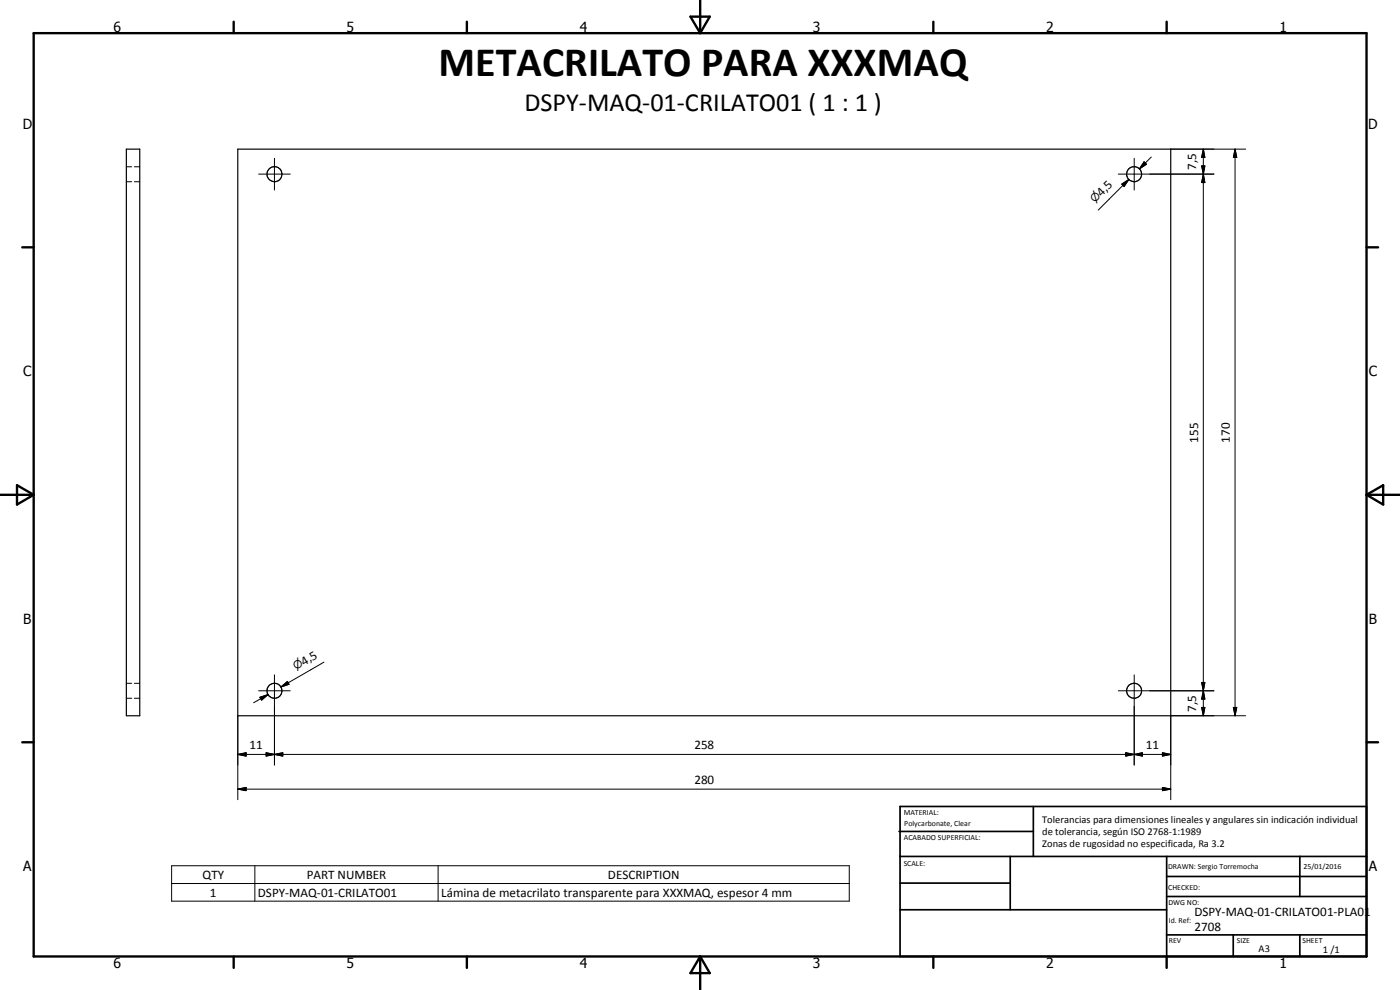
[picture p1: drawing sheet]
<svg xmlns="http://www.w3.org/2000/svg" width="420mm" height="297mm" viewBox="0 0 420 297" stroke-linecap="round" stroke-linejoin="round" font-family="sans-serif">
<g fill="none" stroke="#000" stroke-width=".35">
<path d="M37.9 44.7h4v170.1h-4zM71.4 44.7h280v170.1h-280z"/>
<circle cx="82.4" cy="52.3" r="2.24"/>
<circle cx="340.4" cy="52.3" r="2.26"/>
<circle cx="82.4" cy="207.3" r="2.25"/>
<circle cx="340.4" cy="207.3" r="2.25"/>
</g>
<g fill="none" stroke="#000" stroke-width=".3">
<path d="M37.9 54.5h1.6M37.9 50h1.6M40.3 54.5h1.6M40.3 50h1.6M77.6 52.2h9.5M82.4 47.5v9.5M335.6 52.2h28.7M336.7 55.2l2.1-1.4-1.5 2.2zM338.8 53.8l-9.2 9.2M340.4 47.5v9.5M343.4 48.6l.7 .7-2.1 1.4zM345.5 47.1l-3.5 3.6"/>
<path d="M351.4 44.7h22.4M360.6 49.8h1l-.5 2.4zM361.1 52.2l.5 2.6h-1zM361.1 44.7l.5 2.5h-1zM361.1 44.7v170.1M370.7 44.7l.5 2.5h-1zM370.7 44.7v170.1M97.2 198.7l-12.9 7.4M37.9 209.5h1.6M37.9 205h1.6M40.3 209.5h1.6M40.3 205h1.6"/>
<path d="M71.4 214.8v25.1M77.6 207.3h9.5M78 209.2l2.4-.8-1.9 1.7zM80.4 208.4l-4.3 2.5M82.4 202.5v27M84.3 206.1l2-1.6 .4 .8zM86.5 204.9l-2.2 1.2M335.6 207.3h28.7M340.4 202.5v27M360.6 204.8h1l-.5 2.5zM360.6 212.3h1l-.5 2.5zM361.1 207.3l.5 2.5h-1z"/>
<path d="M370.2 212.3h1l-.5 2.5zM373.8 214.8h-22.4v25.1M71.4 236.8l2.5-.5v.9zM71.4 226.4l2.5-.6v1.1zM71.4 236.8h280M71.4 226.4h280M79.9 225.8l2.5 .6-2.5 .5zM79.9 225.8l5 1.1v-1.1l-5 1.1zM82.4 226.4l2.5-.6v1.1zM337.9 225.8l2.5 .6-2.5 .5zM340.4 226.4l2.4-.6v1.1zM348.9 236.3l2.5 .5-2.5 .4z"/>
<path d="M348.9 225.8l2.5 .6-2.5 .5zM51.5 259.8h203.4v10.6h-203.4zM76.5 259.8v10.6M131.5 259.8v10.6M51.5 265.1h203.4"/>
</g>
<g fill="none" stroke="#000" stroke-width=".71">
<path d="M10.1 9.9h400v277.1h-400zM70.1 6.5v3.4M140.1 6.5v3.4M207.2 5h5.8l-2.9 4.9zM210.1 0v9.9M280.1 6.5v3.4M350.1 6.5v3.4M6.7 74.2h3.4M410.1 74.2h3.5M.1 148.5h10M5.1 145.6l5 2.9-5 2.9zM410.1 148.5h10"/>
<path d="M410.1 148.5l5-2.9v5.8zM6.7 222.7h3.4M410.1 222.7h3.5M70.1 287v3.4M140.1 287v3.4M210.1 287v10M210.1 287l2.9 5h-5.8zM280.1 287v3.4M350.1 287v3.4"/>
</g>
<g fill="none" stroke="#000" stroke-width=".51">
<path d="M269.8 249.5h40.3M270.1 242h140v45h-140zM270.1 257h140M303.2 257v16M310.1 242v15M350.1 257v30M390.1 257v12M270.1 265h33.1M270.1 273h80M350.1 269h60M350.1 263h60M350.1 280.5h60"/>
<path d="M370.1 280.5v6.5M390.1 280.5v6.5"/>
</g>
<g fill="#000">
<path d="M336.7 55.2l2.1-1.4-1.5 2.2zM343.4 48.6l.7 .7-2.1 1.4zM360.6 49.8h1l-.5 2.4zM361.1 52.2l.5 2.6h-1zM361.1 44.7l.5 2.5h-1zM370.7 44.7l.5 2.5h-1zM78 209.2l2.4-.8-1.9 1.7zM84.3 206.1l2-1.6 .4 .8zM360.6 204.8h1l-.5 2.5zM360.6 212.3h1l-.5 2.5zM361.1 207.3l.5 2.5h-1zM370.2 212.3h1l-.5 2.5z"/>
<path d="M71.4 236.8l2.5-.5v.9zM71.4 226.4l2.5-.6v1.1zM79.9 225.8l2.5 .6-2.5 .5zM82.4 226.4l2.5-.6v1.1zM337.9 225.8l2.5 .6-2.5 .5zM340.4 226.4l2.4-.6v1.1zM348.9 236.3l2.5 .5-2.5 .4zM348.9 225.8l2.5 .6-2.5 .5z"/>
</g>
<text font-size="12.6" x="131.6" y="22.8">METACRILATO PARA XXXMAQ</text>
<text font-size="7.9" x="157.4" y="33.3">DSPY-MAQ-01-CRILATO01 ( 1 : 1 )</text>
<g font-size="4.2">
<text x="34" y="9.6">6</text>
<text x="104" y="9.6">5</text>
<text x="174" y="9.6">4</text>
<text x="244" y="9.6">3</text>
<text x="314" y="9.6">2</text>
<text x="384" y="9.6">1</text>
<text x="6.8" y="38.7">D</text>
<text x="410.6" y="38.7">D</text>
<text x="7" y="112.9">C</text>
<text x="410.8" y="112.9">C</text>
<text x="7" y="187.1">B</text>
<text x="410.8" y="187.1">B</text>
<text x="7" y="261.4">A</text>
<text x="410.8" y="261.4">A</text>
<text x="34" y="290.4">6</text>
<text x="104" y="290.4">5</text>
<text x="174" y="290.4">4</text>
<text x="244" y="290.4">3</text>
<text x="314" y="290.4">2</text>
<text x="384" y="290.4">1</text>
</g>
<g font-size="3.9">
<text x="359" y="51" transform="rotate(-90 359 51)">7,5</text>
<text x="330.6" y="59" transform="rotate(-45 330.6 59)">4,5</text>
<text x="359.6" y="132.8" transform="rotate(-90 359.6 132.8)">155</text>
<text x="369.1" y="132.8" transform="rotate(-90 369.1 132.8)">170</text>
<text x="91.2" y="199.7" transform="rotate(-30 91.2 199.7)">4,5</text>
<text x="359" y="213.5" transform="rotate(-90 359 213.5)">7,5</text>
<text x="74.9" y="224.9">11</text>
<text x="208.4" y="224.8">258</text>
<text x="343.9" y="224.9">11</text>
<text x="208.4" y="235.2">280</text>
<text x="60.8" y="263.7">QTY</text>
<text x="92.1" y="263.7">PART NUMBER</text>
<text x="182.4" y="263.7">DESCRIPTION</text>
<text x="63" y="269">1</text>
<text x="77.4" y="269">DSPY-MAQ-01-CRILATO01</text>
<text x="132.4" y="269.1">Lámina de metacrilato transparente para XXXMAQ, espesor 4 mm</text>
<text x="358.5" y="275">DSPY-MAQ-01-CRILATO01-PLA01</text>
<text x="358.5" y="279.4">2708</text>
</g>
<g font-size="3.3">
<text x="328.6" y="61" transform="rotate(-45 328.6 61)">n</text>
<text x="88.8" y="201.1" transform="rotate(-30 88.8 201.1)">n</text>
</g>
<g font-size="3.1">
<text x="312.7" y="246.8">Tolerancias para dimensiones lineales y angulares sin indicación individual</text>
<text x="312.7" y="250.4">de tolerancia, según ISO 2768-1:1989</text>
<text x="312.7" y="254">Zonas de rugosidad no especificada, Ra 3.2</text>
<text x="377.7" y="285.6">A3</text>
<text x="397" y="285.9">1 /1</text>
</g>
<g font-size="2.4">
<text x="271.2" y="244.4">MATERIAL:</text>
<text x="271.3" y="252">ACABADO SUPERFICIAL:</text>
<text x="271.4" y="247.9">Polycarbonate, Clear</text>
<text x="271.2" y="259.7">SCALE:</text>
<text x="350.6" y="260.8">DRAWN: Sergio Torremocha</text>
<text x="391.2" y="260.6">25/01/2016</text>
<text x="350.6" y="267">CHECKED:</text>
<text x="350.6" y="271.4">DWG NO:</text>
<text x="350.8" y="276.9">Id. Ref:</text>
<text x="350.8" y="282.8">REV</text>
<text x="371.2" y="282.9">SIZE</text>
<text x="390.9" y="282.9">SHEET</text>
</g>
</svg>
